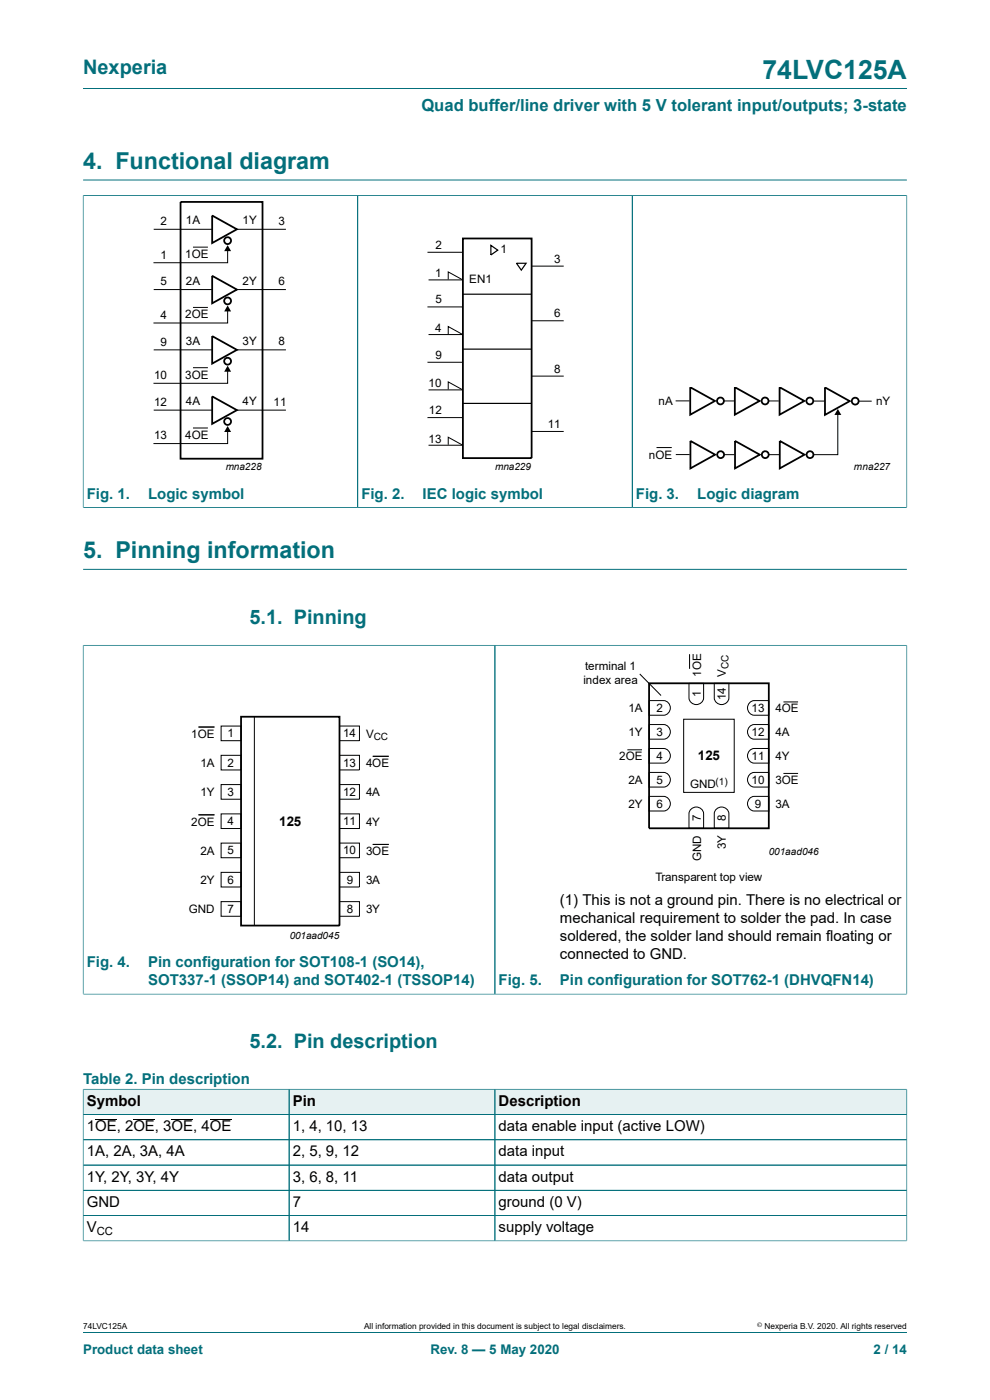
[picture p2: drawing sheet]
<svg xmlns="http://www.w3.org/2000/svg" width="210mm" height="297mm" viewBox="0 0 210 297" stroke-linecap="round" stroke-linejoin="round" font-family="sans-serif">
<g fill="none" stroke="#036f7b" stroke-width=".21">
<path d="M17.6 18.8h174.8M17.6 38.2h174.8M17.6 41.5h174.8M17.6 41.4v66.3M75.9 41.5v66.1M134.1 41.5v66.1M192.4 41.4v66.3M17.6 107.6h174.8M17.6 136.9h174.8M17.6 136.8v74.2M17.6 120.8h174.8M105 136.9v74"/>
<path d="M192.4 136.8v74.2M17.6 210.9h174.8"/>
</g>
<g fill="none" stroke="#000" stroke-width=".38">
<path d="M38.3 42.8h17.4v54.5h-17.4zM45 45.7l5.3 2.9-5.3 3zM45 58.5l5.3 2.9-5.3 2.9zM98.2 50.6h14.6v46.6h-14.6zM45 71.3l5.3 2.9-5.3 2.9zM45 84.1l5.3 2.9-5.3 2.9zM146.4 82.1l5.3 3-5.3 2.9zM146.5 93.5l5.2 3-5.2 2.9zM155.9 82.1l5.2 3-5.2 2.9zM155.9 93.5l5.3 3-5.3 2.9zM165.4 82.1l5.2 3-5.2 2.9zM165.4 93.5l5.3 3-5.3 2.9z"/>
<path d="M175 82.2l5.2 2.9-5.2 2.9zM51.1 152h20.9v44.4h-20.9zM137.7 145h25.4v30.7h-25.4z"/>
<circle cx="48.3" cy="51" r=".73"/>
<circle cx="48.3" cy="76.6" r=".73"/>
<circle cx="48.3" cy="63.8" r=".73"/>
<circle cx="48.3" cy="89.4" r=".73"/>
<circle cx="152.8" cy="85.1" r=".73"/>
<circle cx="152.9" cy="96.5" r=".73"/>
<circle cx="162.3" cy="85.1" r=".73"/>
<circle cx="162.3" cy="96.5" r=".73"/>
<circle cx="171.8" cy="85.1" r=".73"/>
<circle cx="171.8" cy="96.5" r=".73"/>
<circle cx="181.4" cy="85.1" r=".73"/>
</g>
<g fill="none" stroke="#000" stroke-width=".21">
<path d="M32.6 48.6h12.4M40.9 52.4h3.2M48.3 52.7v3h-15.7M50.2 48.6h10.5M90.7 53.5h7.5M90.9 59.4h7.3M95.1 59.3v-1.6l2.9 1.6M112.8 56.5h6.8M32.6 61.4h12.4M32.6 74.2h12.4M40.9 65.2h3.2M40.9 78h3.2"/>
<path d="M48.3 65.5v3h-15.7M48.3 78.3v3h-15.7M50.2 61.4h10.5M50.2 74.2h10.5M90.7 65.1h7.5M90.7 76.9h7.5M90.9 71h7.3M95.1 70.9v-1.6l2.9 1.6M112.8 68.1h6.8M112.8 79.8h6.8M32.6 87h12.4M40.9 90.8h3.2"/>
<path d="M48.3 91.1v3h-15.7M50.2 87h10.5M90.7 88.6h7.5M90.9 82.7h7.3M90.9 94.5h7.3M95.1 82.6v-1.6l2.9 1.6M95.1 94.4v-1.6l2.9 1.6M112.8 91.5h6.8M139.3 94.9h3.2M143.3 85h3M143.4 96.4h2.9M153.6 85.1h2.1"/>
<path d="M153.6 96.5h2.2M163 85.1h2.2M163.1 96.5h2.1M172.5 85.1h2.3M177.7 87.5v9h-5.2M182.1 85.1h2.8M146.3 138.8v3.1M42.1 154.2h3.4M46.9 154h4.2v3.1h-4.2zM54 152v44.4M72 154h4.2v3.1h-4.2zM133.1 159.1h3.1"/>
<path d="M135.7 143l4.5 4.6M137.7 158.8h3.1a1.56 1.56 0 0 1 1.4 1.5 1.56 1.56 0 0 1-1.4 1.6h-3.1zM137.7 153.7h3.1a1.56 1.56 0 0 1 1.4 1.6 1.56 1.56 0 0 1-1.4 1.5h-3.1zM137.7 148.6h3.1a1.56 1.56 0 0 1 1.4 1.6 1.56 1.56 0 0 1-1.4 1.5h-3.1zM145 152.6h10.7v15.5h-10.7zM146.1 145h3.2v3.1a1.56 1.56 0 0 1-1.6 1.4 1.56 1.56 0 0 1-1.6-1.4zM151.5 145h3.1v3.1a1.56 1.56 0 0 1-1.5 1.4 1.56 1.56 0 0 1-1.6-1.4zM159.1 159.1l.9-.3h3.1v3.1h-3.1a1.57 1.57 0 0 1-1.4-1.1 1.57 1.57 0 0 1 .5-1.7zM159.1 154l.9-.3h3.1v3.1h-3.1a1.57 1.57 0 0 1-1.4-1.1 1.57 1.57 0 0 1 .5-1.7zM159.1 148.9l.9-.3h3.1v3.1h-3.1a1.57 1.57 0 0 1-1.4-1.1 1.57 1.57 0 0 1 .5-1.7zM166.2 148.9h3.1M42.1 172.9h3.4"/>
<path d="M46.9 160.2h4.2v3.1h-4.2zM46.9 166.4h4.2v3.1h-4.2zM46.9 172.7h4.2v3.1h-4.2zM46.9 178.9h4.2v3.1h-4.2zM72 178.9h4.2v3.1h-4.2zM72 166.4h4.2v3.1h-4.2zM72 172.7h4.2v3.1h-4.2zM72 160.2h4.2v3.1h-4.2zM79.1 179.1h3.4M79.1 160.4h3.4M137.7 168.9h3.1a1.56 1.56 0 0 1 1.4 1.6 1.56 1.56 0 0 1-1.4 1.5h-3.1zM137.7 163.9h3.1a1.56 1.56 0 0 1 1.4 1.5 1.56 1.56 0 0 1-1.4 1.6h-3.1z"/>
<path d="M146.5 171.8a1.57 1.57 0 0 1 1.6-.5 1.57 1.57 0 0 1 1.2 1.3v3.1h-3.2v-3.1zM151.8 171.8a1.57 1.57 0 0 1 1.7-.5 1.57 1.57 0 0 1 1.1 1.3v3.1h-3.1v-3.1zM159.1 169.3l.9-.4h3.1v3.1h-3.1a1.57 1.57 0 0 1-1.4-1.1 1.57 1.57 0 0 1 .5-1.6zM159.1 164.2l.9-.3h3.1v3.1h-3.1a1.57 1.57 0 0 1-1.4-1.1 1.57 1.57 0 0 1 .5-1.7zM166.2 164.1h3.1M46.9 185.1h4.2v3.1h-4.2zM46.9 191.3h4.2v3.1h-4.2zM72 191.3h4.2v3.1h-4.2zM72 185.1h4.2v3.1h-4.2z"/>
</g>
<path d="M48.3 52l.7 1.3h-1.4zM48.3 64.8l.7 1.3h-1.4zM48.3 77.6l.7 1.3h-1.4zM48.3 90.4l.7 1.2h-1.4zM177.7 86.8l.8 1.2h-1.5z" fill="#000"/>
<path d="M104.1 52.1l1.5 1-1.5 1zM109.6 55.8h2l-1 1.5zM98.2 74.1h14.6M98.2 62.4h14.6M98.2 85.6h14.6" fill="none" stroke="#000" stroke-width=".25"/>
<path d="M17.7 231.1h43.5v5.3h-43.5z" fill="#e6f1f2"/>
<path d="M17.6 231v5.4h43.7v-5.3h-43.7" fill="none" stroke="#036f7b" stroke-width=".21"/>
<path d="M61.4 231.1h43.5v5.3h-43.5z" fill="#e6f1f2"/>
<path d="M61.3 231.1h43.7v5.3h-43.7z" fill="none" stroke="#036f7b" stroke-width=".21"/>
<path d="M105.1 231.1h87.2v5.3h-87.2z" fill="#e6f1f2"/>
<path d="M17.6 236.4h174.8M17.6 231.1v32.2M17.7 231.1h174.7M61.3 231.1v32.1M105 231.1v32.1M192.4 231v32.3M17.6 247.2h174.8M17.6 252.5h174.8M17.6 257.9h174.8M192.4 241.8h-174.8M17.6 263.2h174.8M17.6 282.6h174.8" fill="none" stroke="#036f7b" stroke-width=".21"/>
<path d="M20.2 237.4h4.6M28.3 237.4h4.6M36.4 237.4h4.6M44.5 237.4h4.6" fill="none" stroke="#000" stroke-width=".21"/>
<text font-size="5.6" fill="#036f7b" x="161.7" y="16.8">74LVC125A</text>
<g font-size="4.9" fill="#036f7b">
<text x="17.6" y="35.9">4. Functional diagram</text>
<text x="17.6" y="118.5">5. Pinning information</text>
</g>
<g font-size="4.2" fill="#036f7b">
<text x="17.6" y="15.6">Nexperia</text>
<text x="52.9" y="132.3">5.1. Pinning</text>
<text x="52.9" y="222.3">5.2. Pin description</text>
</g>
<text font-size="3.5" fill="#036f7b" x="89.4" y="23.7">Quad buffer/line driver with 5 V tolerant input/outputs; 3-state</text>
<g font-size="3.2" fill="#036f7b">
<text x="18.4" y="105.8">Fig. 1.</text>
<text x="31.4" y="105.8">Logic symbol</text>
<text x="76.7" y="105.8">Fig. 2.</text>
<text x="89.7" y="105.8">IEC logic symbol</text>
<text x="134.9" y="105.8">Fig. 3.</text>
<text x="147.9" y="105.8">Logic diagram</text>
<text x="18.4" y="205.2">Fig. 4.</text>
<text x="31.4" y="205.2">Pin configuration for SOT108-1 (SO14),</text>
<text x="31.4" y="209">SOT337-1 (SSOP14) and SOT402-1 (TSSOP14)</text>
<text x="105.8" y="209">Fig. 5.</text>
<text x="118.8" y="209">Pin configuration for SOT762-1 (DHVQFN14)</text>
<text x="17.6" y="230">Table 2. Pin description</text>
</g>
<g font-size="3.2">
<text x="118.8" y="192">(1) This is not a ground pin. There is no electrical or</text>
<text x="118.8" y="195.8">mechanical requirement to solder the pad. In case</text>
<text x="118.8" y="199.6">soldered, the solder land should remain floating or</text>
<text x="118.8" y="203.5">connected to GND.</text>
<text x="18.4" y="234.6">Symbol</text>
<text x="18.4" y="239.9">1OE, 2OE, 3OE, 4OE</text>
<text x="62.1" y="234.6">Pin</text>
<text x="62.1" y="239.9">1, 4, 10, 13</text>
<text x="105.8" y="234.6">Description</text>
<text x="105.8" y="239.9">data enable input (active LOW)</text>
<text x="18.4" y="245.3">1A, 2A, 3A, 4A</text>
<text x="62.1" y="245.3">2, 5, 9, 12</text>
<text x="105.8" y="245.3">data input</text>
<text x="18.4" y="250.7">1Y, 2Y, 3Y, 4Y</text>
<text x="62.1" y="250.7">3, 6, 8, 11</text>
<text x="105.8" y="250.7">data output</text>
<text x="18.4" y="256">GND</text>
<text x="62.1" y="256">7</text>
<text x="105.8" y="256">ground (0 V)</text>
<text x="18.4" y="261.4">V</text>
<text x="62.1" y="261.4">14</text>
<text x="105.8" y="261.4">supply voltage</text>
</g>
<g font-size="2.8">
<text x="148" y="161.3">125</text>
<text x="59.2" y="175.2">125</text>
</g>
<g font-size="2.8" fill="#036f7b">
<text x="17.6" y="287.2">Product data sheet</text>
<text x="91.3" y="287.2">Rev. 8 — 5 May 2020</text>
<text x="185.3" y="287.2">2 / 14</text>
</g>
<g font-size="2.5">
<text x="34" y="47.7">2</text>
<text x="39.4" y="47.6">1A</text>
<text x="51.4" y="47.6">1Y</text>
<text x="59.1" y="47.7">3</text>
<text x="92.4" y="52.8">2</text>
<text x="106.2" y="53.8">1</text>
<text x="34" y="54.8">1</text>
<text x="39.3" y="54.7">1OE</text>
<text x="92.3" y="58.8">1</text>
<text x="117.5" y="55.7">3</text>
<text x="34" y="60.6">5</text>
<text x="39.4" y="60.4">2A</text>
<text x="51.4" y="60.4">2Y</text>
<text x="59.1" y="60.5">6</text>
<text x="92.4" y="64.4">5</text>
<text x="99.6" y="60.1">EN1</text>
<text x="34" y="67.6">4</text>
<text x="39.3" y="67.5">2OE</text>
<text x="92.3" y="70.4">4</text>
<text x="117.5" y="67.4">6</text>
<text x="34" y="73.3">9</text>
<text x="39.4" y="73.2">3A</text>
<text x="51.4" y="73.2">3Y</text>
<text x="59.1" y="73.3">8</text>
<text x="92.4" y="76.1">9</text>
<text x="32.7" y="80.4">10</text>
<text x="39.3" y="80.3">3OE</text>
<text x="90.9" y="82.1">10</text>
<text x="117.5" y="79">8</text>
<text x="32.7" y="86.1">12</text>
<text x="39.4" y="86">4A</text>
<text x="51.4" y="86">4Y</text>
<text x="58" y="86.1">11</text>
<text x="91" y="87.9">12</text>
<text x="139.7" y="86">nA</text>
<text x="185.8" y="85.9">nY</text>
<text x="32.7" y="93.2">13</text>
<text x="39.3" y="93.1">4OE</text>
<text x="90.9" y="93.9">13</text>
<text x="116.2" y="90.8">11</text>
<text x="137.7" y="97.4">nOE</text>
<text x="124.1" y="142.1">terminal 1</text>
<text x="148.7" y="143.5" transform="rotate(-90 148.7 143.5)">1OE</text>
<text x="154" y="143.5" transform="rotate(-90 154 143.5)">V</text>
<text x="123.8" y="145.1">index area</text>
<text x="148.7" y="147.8" transform="rotate(-90 148.7 147.8)">1</text>
<text x="153.9" y="148.5" transform="rotate(-90 153.9 148.5)">14</text>
<text x="133.3" y="151.1">1A</text>
<text x="139.3" y="151.1">2</text>
<text x="159.4" y="151.1">13</text>
<text x="164.5" y="151.1">4OE</text>
<text x="40.6" y="156.6">1OE</text>
<text x="48.2" y="156.4">1</text>
<text x="72.8" y="156.4">14</text>
<text x="77.6" y="156.6">V</text>
<text x="131.3" y="161.3">2OE</text>
<text x="133.3" y="156.2">1Y</text>
<text x="139.3" y="161.2">4</text>
<text x="139.3" y="156.2">3</text>
<text x="159.4" y="161.2">11</text>
<text x="159.4" y="156.2">12</text>
<text x="164.5" y="161.3">4Y</text>
<text x="164.5" y="156.2">4A</text>
<text x="42.5" y="162.7">1A</text>
<text x="48.2" y="162.7">2</text>
<text x="72.8" y="162.7">13</text>
<text x="77.6" y="162.7">4OE</text>
<text x="133.3" y="166.4">2A</text>
<text x="139.3" y="166.3">5</text>
<text x="146.4" y="167.2">GND</text>
<text x="159.4" y="166.3">10</text>
<text x="164.5" y="166.4">3OE</text>
<text x="42.5" y="168.9">1Y</text>
<text x="48.2" y="168.9">3</text>
<text x="72.8" y="168.9">12</text>
<text x="77.6" y="168.9">4A</text>
<text x="133.3" y="171.5">2Y</text>
<text x="139.3" y="171.4">6</text>
<text x="160.1" y="171.4">9</text>
<text x="164.5" y="171.5">3A</text>
<text x="40.6" y="175.2">2OE</text>
<text x="48.2" y="175.1">4</text>
<text x="72.8" y="175.1">11</text>
<text x="77.6" y="175.2">4Y</text>
<text x="148.7" y="174.1" transform="rotate(-90 148.7 174.1)">7</text>
<text x="153.9" y="174.1" transform="rotate(-90 153.9 174.1)">8</text>
<text x="42.5" y="181.4">2A</text>
<text x="48.2" y="181.3">5</text>
<text x="72.8" y="181.3">10</text>
<text x="77.6" y="181.4">3OE</text>
<text x="148.7" y="182.6" transform="rotate(-90 148.7 182.6)">GND</text>
<text x="154" y="180.2" transform="rotate(-90 154 180.2)">3Y</text>
<text x="42.5" y="187.6">2Y</text>
<text x="48.2" y="187.5">6</text>
<text x="73.6" y="187.5">9</text>
<text x="77.6" y="187.6">3A</text>
<text x="139.1" y="187">Transparent top view</text>
<text x="40.1" y="193.8">GND</text>
<text x="48.2" y="193.7">7</text>
<text x="73.6" y="193.7">8</text>
<text x="77.6" y="193.8">3Y</text>
</g>
<text font-size="2.4" x="20.5" y="262">CC</text>
<g font-size="2.1">
<text x="47.9" y="99.7">mna228</text>
<text x="105" y="99.7">mna229</text>
<text x="181.1" y="99.7">mna227</text>
<text x="154.5" y="141.9" transform="rotate(-90 154.5 141.9)">CC</text>
<text x="79.3" y="157">CC</text>
<text x="151.8" y="166.4">(1)</text>
<text x="163.1" y="181.3">001aad046</text>
<text x="61.4" y="199.2">001aad045</text>
</g>
<g font-size="1.8">
<text x="17.6" y="282">74LVC125A</text>
<text x="77.2" y="282">All information provided in this document is subject to legal disclaimers.</text>
<text x="162.2" y="282">Nexperia B.V. 2020. All rights reserved</text>
</g>
<text font-size="1.4" x="160.6" y="281.6">©</text>
</svg>
